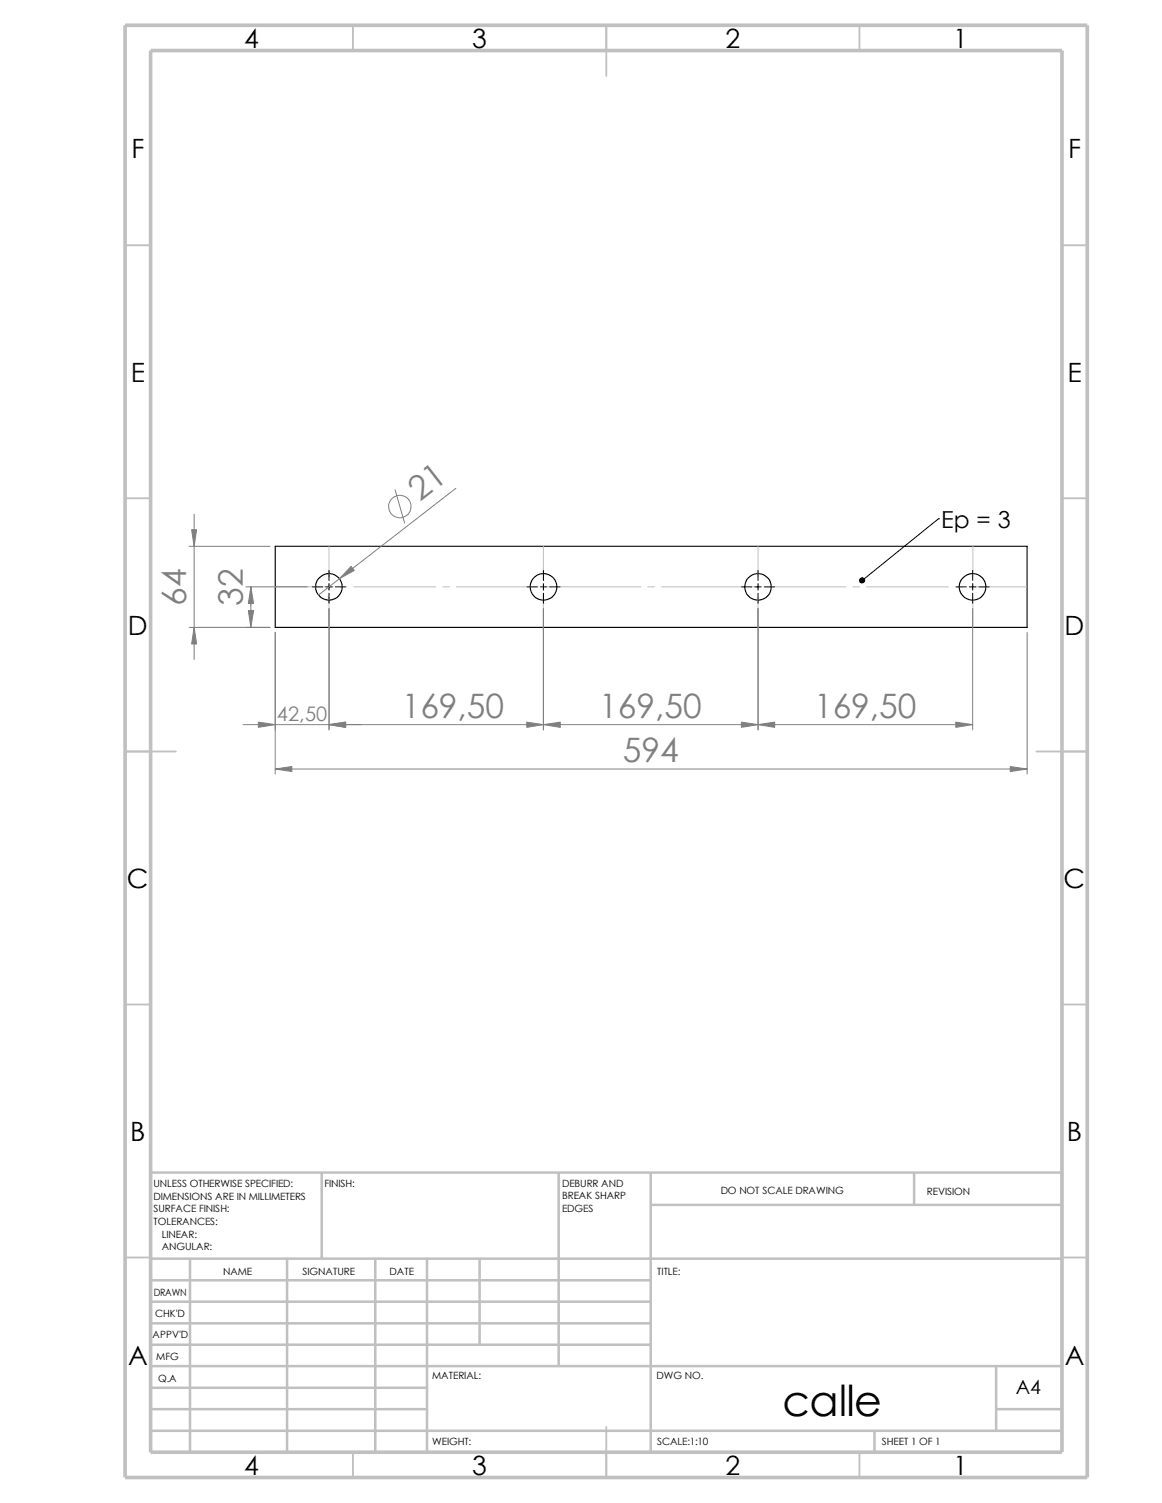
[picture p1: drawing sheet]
<svg xmlns="http://www.w3.org/2000/svg" width="216mm" height="279mm" viewBox="0 0 216 279" stroke-linecap="round" stroke-linejoin="round" font-family="sans-serif">
<g fill="none" stroke="#c0c0c0" stroke-width=".34">
<path d="M65.6 4.7v4.7M112.6 4.7v9.4M159.7 4.7v4.7M23.2 45.6h4.8M197.3 45.6h4.7M23.2 92.6h4.8M197.3 92.6h4.7M23.2 139.7h9.5M192.6 139.7h9.4M23.2 186.7h4.8M197.3 186.7h4.7M23.2 233.8h4.8"/>
<path d="M197.3 233.8h4.7M65.6 270v4.7M112.6 265.3v9.4M159.7 270v4.7"/>
</g>
<g fill="none" stroke="#c0c0c0" stroke-width=".47">
<path d="M59.8 218v16M103.8 218v36M120.9 218v52M169.8 218v6M197.3 218h-169.3v52M28 238h92.9M28 234h169.3M35.3 234v36M53.3 234v36M69.7 234v36M79.3 234v36M89.1 234v16"/>
<path d="M120.9 224h76.4M28 254h169.3M28 258h51.3M28 242h92.9M28 246h92.9M28 250h92.9M185.1 254v12M28 262h51.3M28 266h169.3M162.5 266v4M185.1 262h12.2"/>
</g>
<path d="M23.2 4.7h178.8v270h-178.8zM28 9.4h169.3v260.6h-169.3z" fill="none" stroke="#c0c0c0" stroke-width=".68" stroke-linecap="butt"/>
<g fill="none" stroke="#000" stroke-width=".21">
<path d="M51.1 101.6h139.7v15h-139.7z"/>
<circle cx="61.1" cy="109.1" r="2.47"/>
<circle cx="101" cy="109.1" r="2.48"/>
<circle cx="140.8" cy="109.1" r="2.45"/>
<circle cx="180.7" cy="109.1" r="2.47"/>
</g>
<g fill="none" stroke="#c0c0c0" stroke-width=".19">
<path d="M51.1 109.1h10.8M61.1 101.6v5.6M61.1 108.5v1.2M61.1 111v5.6M63.2 109.1h1.3M65.7 109.1h15.3M82.3 109.1h1.2M84.8 109.1h15.2M101 101.6v5.6M101 108.5v1.2M101 111v5.6M101.3 109.1h1.3"/>
<path d="M103.8 109.1h15.3M120.4 109.1h1.2M122.9 109.1h15.2M139.4 109.1h1.3M140.8 101.6v5.6M140.8 108.5v1.2M140.8 111v5.6M141.9 109.1h15.3M158.5 109.1h1.2M161 109.1h15.2M177.5 109.1h1.3M180 109.1h10.8"/>
<path d="M180.8 101.6v5.6M180.8 108.5v1.2M180.8 111v5.6"/>
</g>
<g fill="none" stroke="#000" stroke-width=".19">
<path d="M174.4 96.4h.1M174.4 96.4l-14.2 11.5M58 109.1h1.9M60.5 109.1h1.2M61.1 106v1.9M61.1 108.5v1.2M61.1 110.3v1.8M62.3 109.1h1.9M97.9 109.1h1.9M100.4 109.1h1.2M101 106v1.9M101 108.5v1.2"/>
<path d="M101 110.3v1.8M102.2 109.1h1.9M137.8 109.1h1.9M140.3 109.1h1.1M140.8 106v1.9M140.8 108.5v1.2M140.8 110.3v1.8M142 109.1h1.9M177.7 109.1h1.8M180.1 109.1h1.2M180.7 106v1.9M180.7 108.5v1.2"/>
<path d="M180.7 110.3v1.8M181.9 109.1h1.9"/>
</g>
<path d="M159.9 107.5a.48 .48 0 0 1 .7 .1 .48 .48 0 0 1-.1 .7 .48 .48 0 0 1-.7-.1l.4-.3-.4 .3-.1-.4z" fill-rule="evenodd" fill="#000" stroke="#000" stroke-width=".19"/>
<g fill="none" stroke="#808080" stroke-width=".19">
<path d="M36.1 95.6v27M73.4 91.1l1.8 6.1M84.7 90.8l-25.5 19.8M35.1 116.6h15.1M35.1 101.6h15.1M45.7 109.1h11.4M46.6 109.1v7.5M51.1 117.6v26.3M61.1 113.1v22.6M101 113.1v22.6M140.8 113.1v22.6M180.7 113.1v22.6"/>
<path d="M190.8 117.6v26.3M45.2 134.7h135.5M51.1 143h139.7"/>
<circle cx="74.3" cy="94.2" r="2.1"/>
</g>
<g fill="#808080" stroke="#808080" stroke-width=".19">
<path d="M101 134.7l3.1-.5v1z"/>
<path d="M137.8 134.2l3 .5-3 .5z"/>
<path d="M97.9 134.2l3.1 .5-3.1 .5z"/>
<path d="M61.1 134.7l3.1-.5v1z"/>
<path d="M35.6 98.5h.9l-.4 3.1z"/>
<path d="M187.7 142.5l3.1 .5-3.1 .4z"/>
<path d="M36.1 116.6l.4 3.1h-.9z"/>
<path d="M51.1 143l3.1-.5v.9z"/>
<path d="M65.2 105.3l.6 .7-2.7 1.6z"/>
<path d="M48 134.2l3.1 .5-3.1 .5z"/>
<path d="M177.6 134.2l3.1 .5-3.1 .5z"/>
<path d="M140.8 134.7l3.1-.5v1z"/>
<path d="M46.6 109.1l.5 3.1h-1z"/>
<path d="M46.1 113.5h1l-.5 3.1z"/>
</g>
<text font-size="7.9" x="145.4" y="263.1">calle</text>
<g font-size="6.3" fill="#808080">
<text x="78" y="93.4" transform="rotate(-38 78 93.4)">21</text>
<text x="34.6" y="112.6" transform="rotate(-90 34.6 112.6)">64</text>
<text x="45.1" y="112.6" transform="rotate(-90 45.1 112.6)">32</text>
<text x="74.6" y="133.4">169,50</text>
<text x="111.3" y="133.4">169,50</text>
<text x="151.3" y="133.4">169,50</text>
<text x="115.7" y="141.6">594</text>
</g>
<g font-size="4.9">
<text x="45.4" y="9">4</text>
<text x="87.7" y="9">3</text>
<text x="134.8" y="9">2</text>
<text x="177.1" y="9">1</text>
<text x="24.4" y="29.4">F</text>
<text x="198.5" y="29.4">F</text>
<text x="24.3" y="71.1">E</text>
<text x="198.3" y="71.1">E</text>
<text x="23.7" y="118.1">D</text>
<text x="197.8" y="118.1">D</text>
<text x="23.6" y="165.1">C</text>
<text x="197.6" y="165.1">C</text>
<text x="24.2" y="212.2">B</text>
<text x="198.2" y="212.2">B</text>
<text x="23.8" y="253.8">A</text>
<text x="197.8" y="253.8">A</text>
<text x="45.4" y="274.3">4</text>
<text x="87.7" y="274.3">3</text>
<text x="134.8" y="274.3">2</text>
<text x="177.1" y="274.3">1</text>
</g>
<text font-size="4.4" x="174.9" y="98.2">Ep = 3</text>
<text font-size="3.7" fill="#808080" x="51.4" y="133.9">42,50</text>
<text font-size="3.6" x="188.7" y="259.2">A4</text>
<g font-size="1.9">
<text x="28.5" y="220.7">UNLESS OTHERWISE SPECIFIED:</text>
<text x="60.3" y="220.7">FINISH:</text>
<text x="104.4" y="220.6">DEBURR AND</text>
<text x="133.9" y="222">DO NOT SCALE DRAWING</text>
<text x="28.5" y="227.8">TOLERANCES:</text>
<text x="28.5" y="223.1">DIMENSIONS ARE IN MILLIMETERS</text>
<text x="28.5" y="225.4">SURFACE FINISH:</text>
<text x="104.4" y="225.3">EDGES</text>
<text x="104.4" y="223">BREAK SHARP</text>
<text x="172.2" y="222.2">REVISION</text>
<text x="30.1" y="230.1">LINEAR:</text>
<text x="30.1" y="232.5">ANGULAR:</text>
<text x="41.4" y="237.1">NAME</text>
<text x="56.2" y="237">SIGNATURE</text>
<text x="72.4" y="237">DATE</text>
<text x="122.1" y="237">TITLE:</text>
<text x="28.6" y="241">DRAWN</text>
<text x="28.8" y="244.9">CHK'D</text>
<text x="28.4" y="248.8">APPV'D</text>
<text x="29" y="252.9">MFG</text>
<text x="29.4" y="256.8">Q.A</text>
<text x="80.3" y="256.4">MATERIAL:</text>
<text x="122" y="256.4">DWG NO.</text>
<text x="80.3" y="268.6">WEIGHT:</text>
<text x="122.1" y="268.7">SCALE:1:10</text>
<text x="163.9" y="268.7">SHEET 1 OF 1</text>
</g>
</svg>
